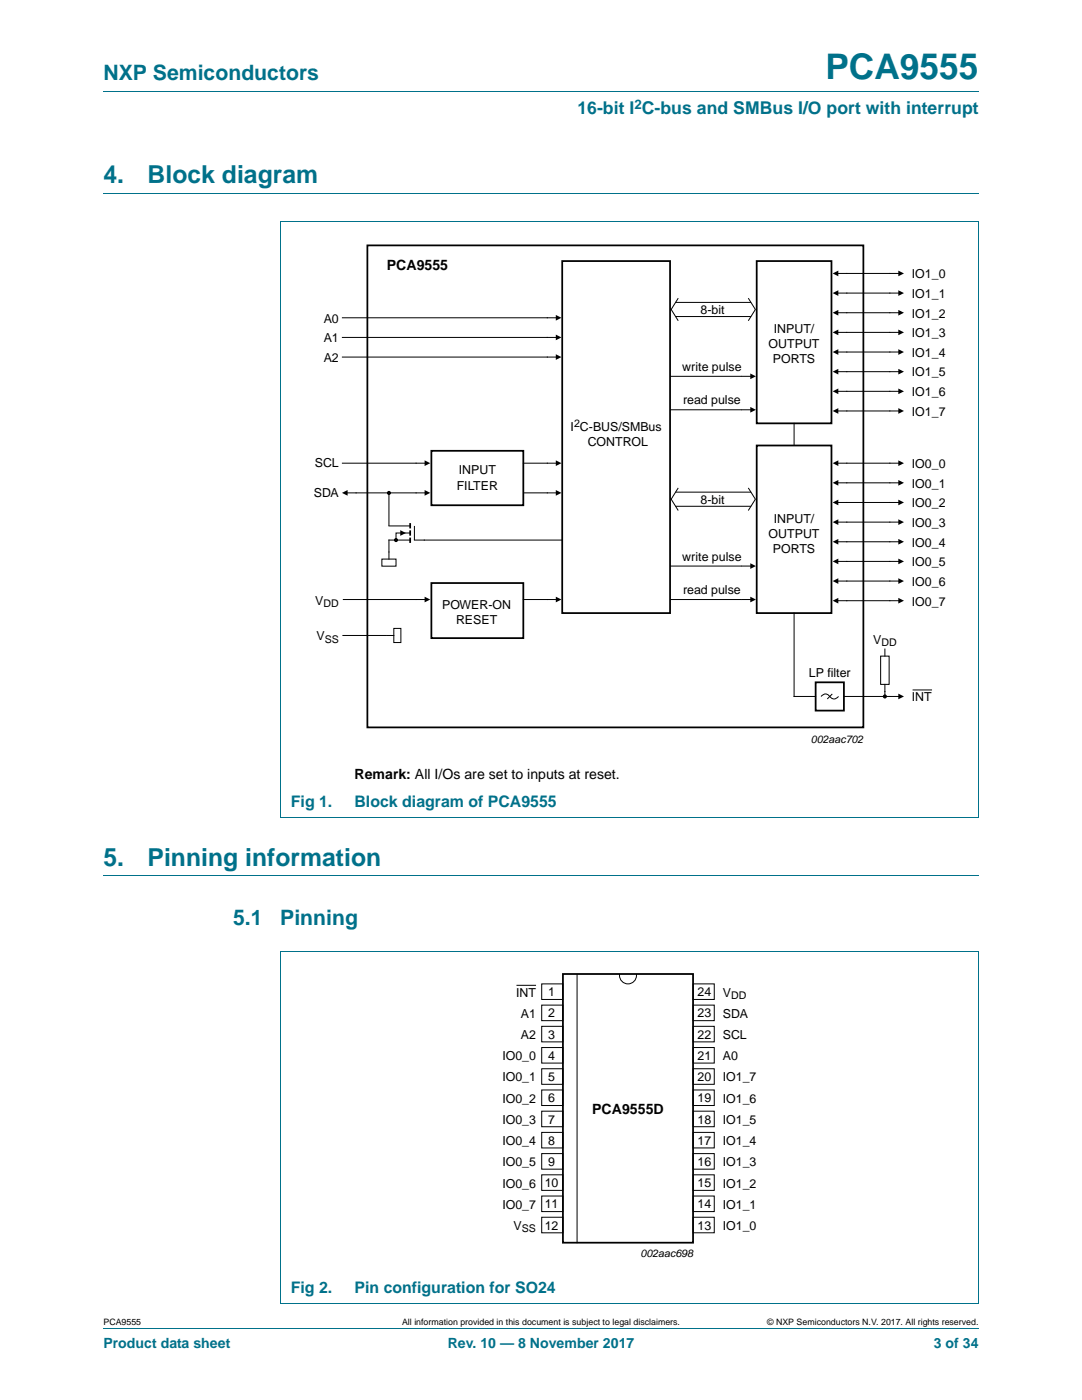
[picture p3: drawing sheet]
<svg xmlns="http://www.w3.org/2000/svg" width="216mm" height="279mm" viewBox="0 0 216 279" stroke-linecap="round" stroke-linejoin="round" font-family="sans-serif">
<path d="M20.6 18.2h174.7M20.6 38.6h174.7M55.9 44.3h139.4M55.9 44.3v118.8M195.3 44.3v118.8M20.6 174.8h174.7M55.9 163.2h139.4M55.9 190h139.4M55.9 190v70.1M195.3 190v70.1M20.6 265.1h174.7M55.9 260.1h139.4" fill="none" stroke="#00718a" stroke-width=".2"/>
<path d="M73.3 49h99v96.2h-99zM112.2 52.1h21.5v70.3h-21.5zM151 52.1h14.9v32.4h-14.9zM86.1 90h18.3v10.8h-18.3zM151 88.9h14.9v33.5h-14.9zM81.8 104.4v1.1M81.8 105.8v1.1M81.8 107.3v1M86.1 116.4h18.3v11h-18.3zM162.7 136.2h5.7v5.6h-5.7zM112.3 194.4h26v53.6h-26z" fill="none" stroke="#000" stroke-width=".35"/>
<g fill="none" stroke="#000" stroke-width=".2">
<path d="M135.3 59.5l-1.4 2.3 1.4 2.2M149.3 59.5l1.4 2.3-1.4 2.2M166.9 54.6h12.8M166.9 58.5h12.8M68.3 63.4h43M68.3 71.3h43M68.3 67.3h43M133.7 75.1h16.4M134.8 63.2h15.1M134.8 60.4h15.1M166.9 62.4h12.8M166.9 66.3h12.8"/>
<path d="M166.9 74.2h12.8M166.9 78.1h12.8M166.9 70.3h12.8M68.9 98.4h16.2M77.6 98.4v6.6h4.2M85.1 92.4h-16.8M104.4 92.4h6.9M104.5 98.4h6.8M133.7 81.8h16.4M134.8 98.2h15.1M135.3 97.4l-1.4 2.2 1.4 2.3M149.3 97.4l1.4 2.2-1.4 2.3"/>
<path d="M158.5 84.5v4.4M166.9 92.4h12.8M166.9 96.4h12.8M166.9 82h12.8M68.4 119.6h16.7M76.2 111.6h2.8v1.4h-2.8zM81.8 106.4h-2.8v1.4M81.8 107.8h-4.2v3.8M82.7 105v2.8h29.5M104.4 119.6h6.9M133.7 119.6h16.4M133.7 113h16.4"/>
<path d="M134.8 101h15.1M166.9 100.3h12.8M166.9 104.2h12.8M166.9 112h12.8M166.9 116h12.8M166.9 108.1h12.8M166.9 119.9h12.8M68.3 126.8h10.3M78.6 125.4h1.4v2.8h-1.4zM158.5 122.4v16.6h4.3M163.8 139a1.05 1.05 0 0 1 1.9 .1 .99 .99 0 0 0 1.6-.1M166.1 138.5l-1 1"/>
<path d="M168.5 139h11.2M175.7 130.9h1.7v5.7h-1.7zM176.6 129.5v1.4M176.6 136.6v2.5M182.1 137.7h3.9M103.1 196.6h3.9M108.1 196.4h4.2v3.1h-4.2zM115.1 194.4v53.7M123.6 194.4a1.71 1.71 0 0 0 1.7 2 1.71 1.71 0 0 0 1.7-2M138.3 196.4h4.2v3.1h-4.2zM108.1 200.6h4.2v3.1h-4.2zM108.1 204.8h4.2v3.1h-4.2z"/>
<path d="M108.1 209.1h4.2v3.1h-4.2zM108.1 213.3h4.2v3.1h-4.2zM108.1 217.5h4.2v3.1h-4.2zM138.3 213.3h4.2v3.1h-4.2zM138.3 217.5h4.2v3.1h-4.2zM138.3 204.8h4.2v3.1h-4.2zM138.3 209.1h4.2v3.1h-4.2zM138.3 200.6h4.2v3.1h-4.2zM108.1 221.8h4.2v3.1h-4.2zM108.1 226h4.2v3.1h-4.2zM108.1 230.2h4.2v3.1h-4.2zM108.1 234.5h4.2v3.1h-4.2z"/>
<path d="M108.1 238.7h4.2v3.1h-4.2zM138.3 238.7h4.2v3.1h-4.2zM138.3 230.2h4.2v3.1h-4.2zM138.3 234.5h4.2v3.1h-4.2zM138.3 221.8h4.2v3.1h-4.2zM138.3 226h4.2v3.1h-4.2zM108.1 242.9h4.2v3.1h-4.2zM138.3 242.9h4.2v3.1h-4.2z"/>
</g>
<g fill="#000" stroke="#000" stroke-width=".25">
<circle cx="77.6" cy="98.4" r=".28"/>
<circle cx="79" cy="107.8" r=".28"/>
<circle cx="176.6" cy="139" r=".28"/>
</g>
<g fill="#000">
<path d="M166.1 54.6l1.2-.6v1.1zM166.1 58.5l1.2-.6v1.2zM179.2 54l1.2 .6-1.2 .5zM179.2 57.9l1.2 .6-1.2 .6zM110.9 66.8l1.1 .5-1.1 .6zM110.9 62.9l1.1 .5-1.1 .6zM110.9 70.7l1.1 .6-1.1 .5zM149.7 74.5l1.1 .6-1.1 .6zM166.1 62.4l1.2-.6v1.2zM166.1 66.3l1.2-.5v1.1zM166.1 70.3l1.2-.6v1.1zM166.1 74.2l1.2-.6v1.1z"/>
<path d="M166.1 78.1l1.2-.6v1.2zM179.2 61.8l1.2 .6-1.2 .6zM179.2 65.8l1.2 .5-1.2 .6zM179.2 69.7l1.2 .6-1.2 .5zM179.2 73.6l1.2 .6-1.2 .5zM179.2 77.5l1.2 .6-1.2 .6zM68.2 98.4l1.2-.6v1.1zM84.7 91.9l1.2 .5-1.2 .6zM84.7 97.8l1.2 .6-1.2 .5zM110.9 91.9l1.1 .5-1.1 .6zM110.9 97.8l1.1 .6-1.1 .5zM149.7 81.2l1.1 .6-1.1 .5z"/>
<path d="M166.1 92.4l1.2-.5v1.1zM166.1 96.4l1.2-.6v1.1zM166.1 82l1.2-.5v1.1zM179.2 91.9l1.2 .5-1.2 .6zM179.2 95.8l1.2 .6-1.2 .5zM179.2 81.5l1.2 .5-1.2 .6zM79.9 105.8l1.1 .6-1.1 .5zM84.7 119.1l1.2 .5-1.2 .6zM110.9 119.1l1.1 .5-1.1 .6zM149.7 112.4l1.1 .6-1.1 .5zM149.7 119.1l1.1 .5-1.1 .6zM166.1 100.3l1.2-.6v1.1z"/>
<path d="M166.1 104.2l1.2-.6v1.2zM166.1 108.1l1.2-.5v1.1zM166.1 112l1.2-.5v1.1zM166.1 116l1.2-.6v1.1zM166.1 119.9l1.2-.6v1.1zM179.2 99.7l1.2 .6-1.2 .5zM179.2 103.6l1.2 .6-1.2 .6zM179.2 107.6l1.2 .5-1.2 .6zM179.2 111.5l1.2 .5-1.2 .6zM179.2 115.4l1.2 .6-1.2 .5zM179.2 119.3l1.2 .6-1.2 .5zM179.2 138.4l1.2 .6-1.2 .6z"/>
</g>
<text font-size="7" fill="#00718a" x="164.7" y="15.8">PCA9555</text>
<g font-size="4.9" fill="#00718a">
<text x="20.6" y="36.6">4.</text>
<text x="29.5" y="36.6">Block diagram</text>
<text x="20.6" y="172.8">5.</text>
<text x="29.5" y="172.8">Pinning information</text>
</g>
<g font-size="4.2" fill="#00718a">
<text x="20.6" y="16">NXP Semiconductors</text>
<text x="46.5" y="184.7">5.1</text>
<text x="55.9" y="184.7">Pinning</text>
</g>
<text font-size="3.5" fill="#00718a" x="115.2" y="22.8">16-bit I C-bus and SMBus I/O port with interrupt</text>
<g font-size="3.2" fill="#00718a">
<text x="58" y="161">Fig 1.</text>
<text x="70.7" y="161">Block diagram of PCA9555</text>
<text x="58" y="258">Fig 2.</text>
<text x="70.7" y="258">Pin configuration for SO24</text>
</g>
<g font-size="2.8">
<text x="77.2" y="53.9">PCA9555</text>
<text x="70.7" y="155.5">Remark: All I/Os are set to inputs at reset.</text>
<text x="118.2" y="222.3">PCA9555D</text>
</g>
<g font-size="2.8" fill="#00718a">
<text x="20.6" y="269.1">Product data sheet</text>
<text x="89.3" y="269.1">Rev. 10 — 8 November 2017</text>
<text x="186.3" y="269.1">3 of 34</text>
</g>
<text font-size="2.6" fill="#00718a" x="126.6" y="21.7">2</text>
<g font-size="2.5">
<text x="181.9" y="55.5">IO1_0</text>
<text x="181.9" y="59.5">IO1_1</text>
<text x="64.6" y="64.4">A0</text>
<text x="139.8" y="62.7">8-bit</text>
<text x="181.9" y="63.4">IO1_2</text>
<text x="64.6" y="68.3">A1</text>
<text x="153.4" y="69.5">OUTPUT</text>
<text x="154.4" y="66.5">INPUT/</text>
<text x="181.9" y="67.3">IO1_3</text>
<text x="181.9" y="71.2">IO1_4</text>
<text x="64.6" y="72.2">A2</text>
<text x="136.1" y="74.1">write pulse</text>
<text x="154.2" y="72.5">PORTS</text>
<text x="181.9" y="75.1">IO1_5</text>
<text x="136.3" y="80.7">read pulse</text>
<text x="181.9" y="79.1">IO1_6</text>
<text x="181.9" y="83">IO1_7</text>
<text x="113.9" y="86">I C-BUS/SMBus</text>
<text x="117.3" y="89">CONTROL</text>
<text x="62.8" y="93.3">SCL</text>
<text x="91.5" y="94.7">INPUT</text>
<text x="181.9" y="93.4">IO0_0</text>
<text x="62.6" y="99.1">SDA</text>
<text x="91.1" y="97.7">FILTER</text>
<text x="139.8" y="100.5">8-bit</text>
<text x="181.9" y="101.2">IO0_2</text>
<text x="181.9" y="97.3">IO0_1</text>
<text x="153.4" y="107.4">OUTPUT</text>
<text x="154.4" y="104.4">INPUT/</text>
<text x="181.9" y="105.2">IO0_3</text>
<text x="136.1" y="112">write pulse</text>
<text x="154.2" y="110.4">PORTS</text>
<text x="181.9" y="109.1">IO0_4</text>
<text x="181.9" y="113">IO0_5</text>
<text x="136.3" y="118.6">read pulse</text>
<text x="181.9" y="116.9">IO0_6</text>
<text x="62.9" y="120.6">V</text>
<text x="88.2" y="121.5">POWER-ON</text>
<text x="91" y="124.5">RESET</text>
<text x="181.9" y="120.8">IO0_7</text>
<text x="63.1" y="127.8">V</text>
<text x="174.2" y="128.5">V</text>
<text x="161.4" y="135.1">LP filter</text>
<text x="181.9" y="140">INT</text>
<text x="103" y="198.9">INT</text>
<text x="103.9" y="203.1">A1</text>
<text x="109.4" y="198.8">1</text>
<text x="109.4" y="203.1">2</text>
<text x="139.2" y="198.8">24</text>
<text x="139.2" y="203.1">23</text>
<text x="144.2" y="203.1">SDA</text>
<text x="144.2" y="198.9">V</text>
<text x="103.9" y="207.4">A2</text>
<text x="109.4" y="207.3">3</text>
<text x="139.2" y="207.3">22</text>
<text x="144.2" y="207.4">SCL</text>
<text x="100.2" y="211.6">IO0_0</text>
<text x="100.2" y="215.8">IO0_1</text>
<text x="109.4" y="211.5">4</text>
<text x="109.4" y="215.8">5</text>
<text x="139.2" y="215.8">20</text>
<text x="139.2" y="211.5">21</text>
<text x="144.2" y="211.6">A0</text>
<text x="144.2" y="215.8">IO1_7</text>
<text x="100.2" y="220.1">IO0_2</text>
<text x="109.4" y="220">6</text>
<text x="139.2" y="220">19</text>
<text x="144.2" y="220.1">IO1_6</text>
<text x="100.2" y="224.3">IO0_3</text>
<text x="109.4" y="224.2">7</text>
<text x="139.2" y="224.2">18</text>
<text x="144.2" y="224.3">IO1_5</text>
<text x="100.2" y="228.5">IO0_4</text>
<text x="100.2" y="232.8">IO0_5</text>
<text x="109.4" y="228.5">8</text>
<text x="109.4" y="232.7">9</text>
<text x="139.2" y="232.7">16</text>
<text x="139.2" y="228.5">17</text>
<text x="144.2" y="228.5">IO1_4</text>
<text x="144.2" y="232.8">IO1_3</text>
<text x="100.2" y="237">IO0_6</text>
<text x="108.7" y="236.9">10</text>
<text x="139.2" y="236.9">15</text>
<text x="144.2" y="237">IO1_2</text>
<text x="100.2" y="241.2">IO0_7</text>
<text x="102.5" y="245.5">V</text>
<text x="108.7" y="241.2">11</text>
<text x="108.7" y="245.4">12</text>
<text x="139.2" y="241.2">14</text>
<text x="139.2" y="245.4">13</text>
<text x="144.2" y="241.2">IO1_1</text>
<text x="144.2" y="245.5">IO1_0</text>
</g>
<g font-size="2.1">
<text x="114.5" y="85.3">2</text>
<text x="64.6" y="121.1">DD</text>
<text x="64.8" y="128.3">SS</text>
<text x="175.9" y="129">DD</text>
<text x="161.8" y="148.2">002aac702</text>
<text x="145.9" y="199.4">DD</text>
<text x="104.1" y="246">SS</text>
<text x="127.8" y="250.8">002aac698</text>
</g>
<g font-size="1.8">
<text x="20.6" y="264.5">PCA9555</text>
<text x="80.2" y="264.5">All information provided in this document is subject to legal disclaimers.</text>
<text x="153.1" y="264.5">© NXP Semiconductors N.V. 2017. All rights reserved.</text>
</g>
</svg>
